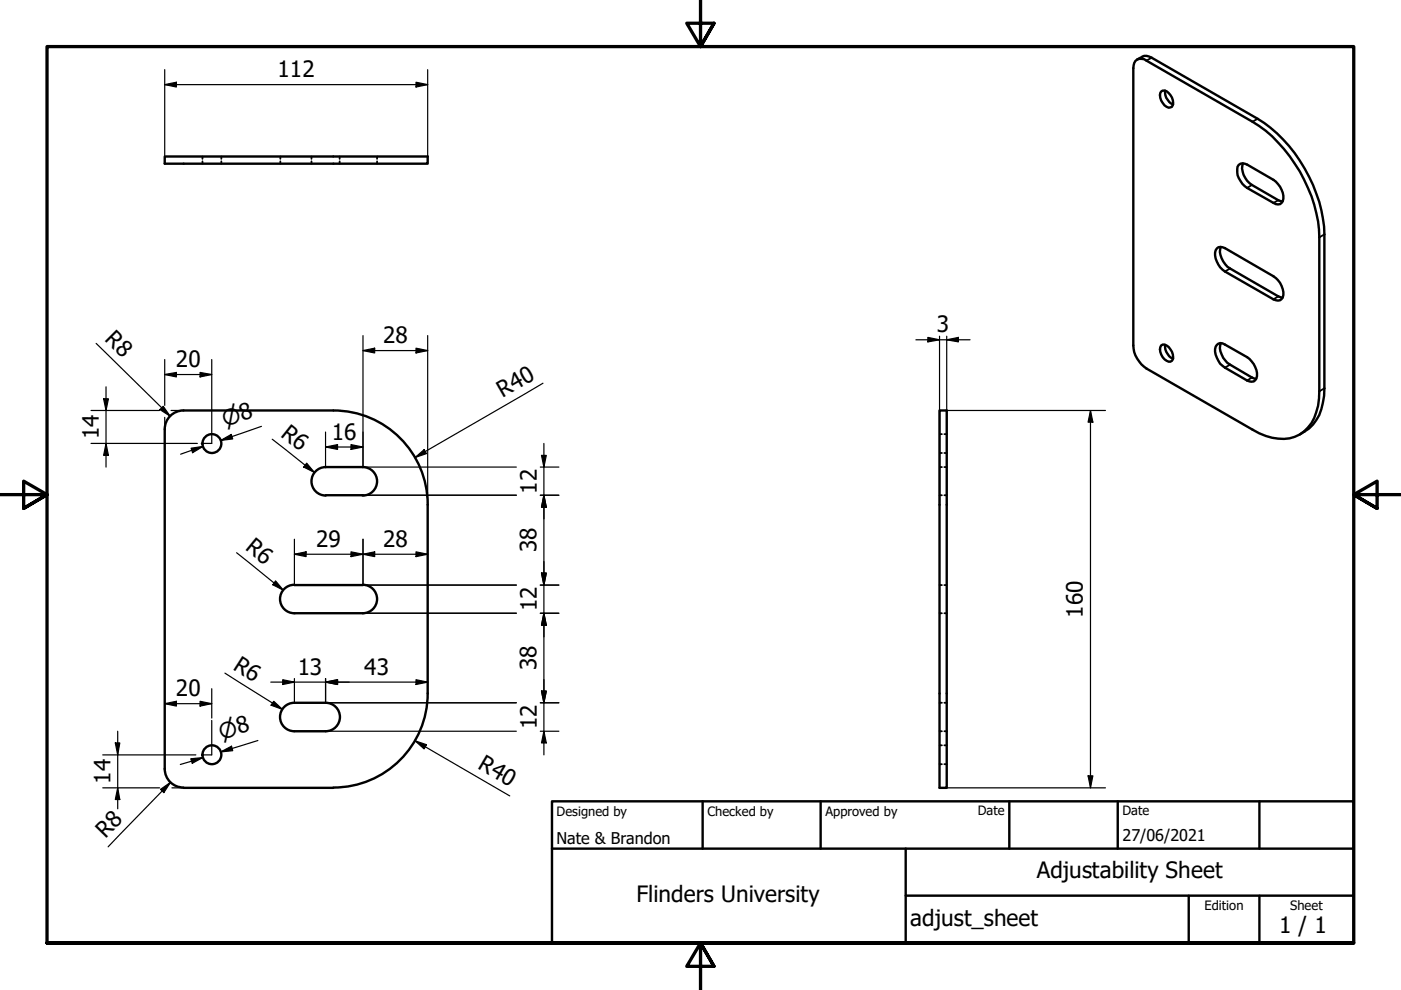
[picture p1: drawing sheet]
<svg xmlns="http://www.w3.org/2000/svg" width="297mm" height="210mm" viewBox="0 0 297 210" stroke-linecap="round" stroke-linejoin="round" font-family="sans-serif">
<!-- layer: Visible (ISO) -->
<g fill="none" stroke="#000" stroke-width=".51">
<path d="M240.7 12.9a1.74 1.74 0 0 1 2.4 0l22.5 12.9a31.2 31.2 0 0 1 12.5 15.8 28.6 28.6 0 0 1 1.6 8.7v32.7a11.7 11.7 0 0 1-2.4 7.6 7.3 7.3 0 0 1-7.6 2.2l-2.7-.9-1.4-.8-22.5-13a6.3 6.3 0 0 1-2.8-4.8v-58.9l.2-1zM241.1 12.6l1.1-.6a1.89 1.89 0 0 1 2 .2l22.4 13a31.5 31.5 0 0 1 14.2 24.5v32.6a11.2 11.2 0 0 1-3.2 8.5l-2 1.3M246.2 19.4a1.14 1.14 0 0 1 1.6 .3 2.44 2.44 0 0 1 .7 2.9 1.32 1.32 0 0 1-2-.8 2.21 2.21 0 0 1-.3-2.4zM247 19.2a2.83 2.83 0 0 0 1.7 2.9M34.9 33.2h55.8v1.5h-55.8zM262.6 35a1.49 1.49 0 0 1 1.8-.1l5.6 3.2a4.5 4.5 0 0 1 2 4.5 1.18 1.18 0 0 1-2 .4l-5.6-3.2a4.4 4.4 0 0 1-2-4.5zM263.5 34.6a4.2 4.2 0 0 0 1.9 4.6l5.6 3.3 .9 .2M258 52.7a1.38 1.38 0 0 1 1.7-.1l10.3 6a4.3 4.3 0 0 1 2 4.4 1.22 1.22 0 0 1-2 .5l-10.3-5.9a4.5 4.5 0 0 1-2-4.5zM258.8 52.4a4.3 4.3 0 0 0 2 4.5l10.2 5.9 .9 .4M246.2 73.3a1.32 1.32 0 0 1 2 .8 1.7 1.7 0 0 1 0 2.6 2.48 2.48 0 0 1-2-3.4zM247 73.1a2.94 2.94 0 0 0 1.7 2.9M258 73.1a1.19 1.19 0 0 1 1.7 0l4.7 2.6a4.5 4.5 0 0 1 2 4.5 1.22 1.22 0 0 1-2 .5l-4.7-2.8a4.4 4.4 0 0 1-2-4.4z"/>
<path d="M258.8 72.7a4.3 4.3 0 0 0 2 4.6l4.6 2.7 .9 .3M69 99h8M69.1 99a3 3 0 0 0-3.1 3 3 3 0 0 0 3.1 3.1M70.7 87h-31.8a4 4 0 0 0-4 4v72M70.7 87a20 20 0 0 1 20 20v40a20 20 0 0 1-20 20M76.9 99a3 3 0 0 1 3 3 3 3 0 0 1-3 3.1M199.2 87h1.5v80h-1.5zM69 105h8M62.4 124a3 3 0 0 0-3 3 3 3 0 0 0 3 3M62.4 130h14.6M62.4 124.1h14.6M76.9 124a3 3 0 0 1 3 3 3 3 0 0 1-3 3"/>
<path d="M62.4 149a3 3 0 0 0-3 3 3 3 0 0 0 3 3M62.4 155h6.6M62.4 149h6.6M69.1 149a3 3 0 0 1 3 3 3 3 0 0 1-3 3M34.9 163a4 4 0 0 0 4 4M38.9 167h31.8"/>
<circle cx="44.9" cy="94" r="2"/>
<circle cx="44.9" cy="160" r="2"/>
</g>
<!-- layer: Hidden (ISO) -->
<g fill="none" stroke="#000" stroke-width=".38">
<path d="M42.9 33.2v.5M42.9 34.2v.5M46.9 33.2v.5M46.9 34.2v.5M59.4 33.2v.5M59.4 34.2v.5M66 33.2v.5M66 34.2v.5M72 33.2v.5M72 34.2v.5M79.9 33.2v.5M79.9 34.2v.5"/>
<path d="M199.2 99h.5M199.2 96h.5M199.2 92h.5M200.2 99h.5M200.2 96h.5M200.2 92h.5M199.2 105h.5M200.2 105h.5M199.2 130h.5M199.2 124.1h.5M200.2 130h.5M200.2 124.1h.5"/>
<path d="M199.2 155h.5M199.2 149h.5M199.2 158h.5M200.2 155h.5M200.2 149h.5M200.2 158h.5M199.2 162h.5M200.2 162h.5"/>
</g>
<!-- layer: Visible Narrow (ISO) -->
<path d="M244.2 12.2l-1.1 .7M265.4 39.2l-1 .6M266.6 25.2l-1 .6M260.8 56.9l-1.1 .7M271 42.5l-1 .5M280.8 49.7l-1.1 .6M260.8 77.3l-1.1 .6M271 62.8l-1 .7M265.4 80l-1 .7M280.8 82.3l-1.1 .7" fill="none" stroke="#000" stroke-width=".38"/>
<!-- layer: Border (ISO) -->
<path d="M148.5 -.1v10l-2.9-5h5.8l-2.9 5 2.9-5M0 104.9h10l-5-2.9v5.8l5-2.9-5 2.9M297 104.9h-10l5-2.9v5.8l-5-2.9 5 2.9M10 199.9v-190h277v190h-277h277M151.4 204.9l-2.9-5 2.9 5h-5.8l2.9-5v10" fill="none" stroke="#000" stroke-width=".7"/>
<!-- layer: Title (ISO) -->
<path d="M117 169.9h170v30h-170zM117 179.9h170M149 169.9v10M174 169.9v10M192 179.9v20M214 169.9v10M237 169.9v10M267 169.9v10M192 189.9h95M252 189.9v10M267 189.9v10" fill="none" stroke="#000" stroke-width=".51"/>
<!-- layer: Dimension (ISO) -->
<g fill="none" stroke="#000" stroke-width=".25">
<path d="M34.9 17.9l2.5-.5v1.1zM34.9 17.9h55.8M34.9 14.8v18.4M88.2 17.4l2.5 .5-2.5 .6zM90.7 14.8v18.4M20.4 72.8l15.7 15.4M34.9 79.4l2.5-.4v.9zM34.9 76.2v9.8M34.9 79.4h10M42.4 79l2.5 .4-2.5 .5zM44.9 76.2v17.8h-2.2M77 74.3l2.4-.5v1z"/>
<path d="M77 71.2v27.8h32.5M77 74.3h13.7M88.2 73.8l2.5 .5-2.5 .5zM90.7 71.2v35.8M194.2 72h11.5M196.7 71.5l2.5 .5-2.5 .5zM199.2 71.3v35.7M200.7 72l2.5-.5v1zM200.7 71.3v35.7M19.3 87h14.5M19.3 94h22.5M22 84.6h1l-.5 2.4z"/>
<path d="M22.5 94l.5 2.6h-1zM22.5 82v17M34.6 86.1l1.5 2.1-2.2-1.4zM34.9 88.5v2.5M36.3 87h2.6M40.5 95l2.6-.3-2.3 1.3zM43.1 94.7l-4.8 1.6M46.8 93.4l2.2-1.3 .3 1zM55.4 90.4l-8.6 3 2.3-.8M57.7 93.1l9 7.1M65 98.2l1.7 2-2.3-1.2zM69 94.8l2.6-.5v1z"/>
<path d="M69 91.6v7.4M69 94.8h8M74.4 94.3l2.6 .5-2.6 .5zM88 97l1.9-1.7 .5 .9zM114.6 99h3.9M114.8 96.6h1l-.5 2.4zM115.1 81.3l-27.1 15.7M115.3 94v66.1M200.7 87h33.7M231.2 87l.5 2.5h-1zM231.2 87v80M50.2 117.2l9.9 7.9"/>
<path d="M62.4 117.5l2.5-.5v1zM62.4 117.5h28.3M62.4 114.3v9.8M74.4 117l2.6 .5-2.6 .5zM77 117.5l2.4-.5v1zM77 105h32.5M77 114.3v9.8h32.5M88.2 117l2.5 .5-2.5 .5zM114.6 105h3.9M115.3 105l.5 2.5h-1zM58.4 123.2l1.7 1.9-2.3-1.1zM77 130h32.5"/>
<path d="M114.6 124.1h3.9M114.6 130h3.9M114.8 121.5h1l-.5 2.6zM115.3 130l.5 2.6h-1zM24.4 157.5h1l-.4 2.6zM25 155v16.5M34.9 149.2l2.5-.5v1zM34.9 149.2h10M42.4 148.7l2.5 .5-2.5 .5zM44.9 146v6.2M44.9 152.8v7.3h-2.2M46.8 159.4l2.3-1.2 .2 1z"/>
<path d="M47.7 142.7l12.2 7.7M54.7 157l-7.9 2.4 2.4-.7M57.4 144.6h33.3M58 148.7l1.9 1.7-2.4-.9zM59.9 144.1l2.5 .5-2.5 .5zM62.4 143.9v5.1M69 144.6l2.6-.5v1zM69 143.9v5.1h40.5M69 155h40.5M88 157.1l2.4 .8-.5 .9zM88 157.1l20.1 11.7M88.2 144.1l2.5 .5-2.5 .5z"/>
<path d="M114.6 149h3.9M114.6 155h3.9M114.8 146.5h1l-.5 2.5zM115.3 155l.5 2.5h-1zM21.8 167h12M21.8 160.1h19.7M25 167l.4 2.5h-1zM34 167.4l2.1-1.5-1.4 2.2zM36.1 165.9l-13.2 13.6M36.4 167h2.5M40.4 160.9l2.6-.3-2.2 1.2zM43 160.6l-4.8 1.5"/>
<path d="M200.7 167h33.7M230.7 164.5h1l-.5 2.5z"/>
</g>
<g fill="#000">
<path d="M34.9 17.9l2.5-.5v1.1z" fill-rule="evenodd"/>
<path d="M88.2 17.4l2.5 .5-2.5 .6z" fill-rule="evenodd"/>
<path d="M34.9 79.4l2.5-.4v.9z" fill-rule="evenodd"/>
<path d="M42.4 79l2.5 .4-2.5 .5z" fill-rule="evenodd"/>
<path d="M77 74.3l2.4-.5v1z" fill-rule="evenodd"/>
<path d="M88.2 73.8l2.5 .5-2.5 .5z" fill-rule="evenodd"/>
<path d="M196.7 71.5l2.5 .5-2.5 .5z" fill-rule="evenodd"/>
<path d="M200.7 72l2.5-.5v1z" fill-rule="evenodd"/>
<path d="M22 84.6h1l-.5 2.4z" fill-rule="evenodd"/>
<path d="M22.5 94l.5 2.6h-1z" fill-rule="evenodd"/>
<path d="M34.6 86.1l1.5 2.1-2.2-1.4z" fill-rule="evenodd"/>
<path d="M40.5 95l2.6-.3-2.3 1.3z" fill-rule="evenodd"/>
<path d="M46.8 93.4l2.2-1.3 .3 1z" fill-rule="evenodd"/>
<path d="M65 98.2l1.7 2-2.3-1.2z" fill-rule="evenodd"/>
<path d="M69 94.8l2.6-.5v1z" fill-rule="evenodd"/>
<path d="M74.4 94.3l2.6 .5-2.6 .5z" fill-rule="evenodd"/>
<path d="M88 97l1.9-1.7 .5 .9z" fill-rule="evenodd"/>
<path d="M114.8 96.6h1l-.5 2.4z" fill-rule="evenodd"/>
<path d="M231.2 87l.5 2.5h-1z" fill-rule="evenodd"/>
<path d="M62.4 117.5l2.5-.5v1z" fill-rule="evenodd"/>
<path d="M74.4 117l2.6 .5-2.6 .5z" fill-rule="evenodd"/>
<path d="M77 117.5l2.4-.5v1z" fill-rule="evenodd"/>
<path d="M88.2 117l2.5 .5-2.5 .5z" fill-rule="evenodd"/>
<path d="M115.3 105l.5 2.5h-1z" fill-rule="evenodd"/>
<path d="M115.3 105l.5 2.5h-1z" fill-rule="evenodd"/>
<path d="M58.4 123.2l1.7 1.9-2.3-1.1z" fill-rule="evenodd"/>
<path d="M114.8 121.5h1l-.5 2.6z" fill-rule="evenodd"/>
<path d="M114.8 121.5h1l-.5 2.6z" fill-rule="evenodd"/>
<path d="M115.3 130l.5 2.6h-1z" fill-rule="evenodd"/>
<path d="M115.3 130l.5 2.6h-1z" fill-rule="evenodd"/>
<path d="M24.4 157.5h1l-.4 2.6z" fill-rule="evenodd"/>
<path d="M34.9 149.2l2.5-.5v1z" fill-rule="evenodd"/>
<path d="M42.4 148.7l2.5 .5-2.5 .5z" fill-rule="evenodd"/>
<path d="M46.8 159.4l2.3-1.2 .2 1z" fill-rule="evenodd"/>
<path d="M58 148.7l1.9 1.7-2.4-.9z" fill-rule="evenodd"/>
<path d="M59.9 144.1l2.5 .5-2.5 .5z" fill-rule="evenodd"/>
<path d="M69 144.6l2.6-.5v1z" fill-rule="evenodd"/>
<path d="M69 144.6l2.6-.5v1z" fill-rule="evenodd"/>
<path d="M88.2 144.1l2.5 .5-2.5 .5z" fill-rule="evenodd"/>
<path d="M88 157.1l2.4 .8-.5 .9z" fill-rule="evenodd"/>
<path d="M114.8 146.5h1l-.5 2.5z" fill-rule="evenodd"/>
<path d="M114.8 146.5h1l-.5 2.5z" fill-rule="evenodd"/>
<path d="M115.3 155l.5 2.5h-1z" fill-rule="evenodd"/>
<path d="M25 167l.4 2.5h-1z" fill-rule="evenodd"/>
<path d="M34 167.4l2.1-1.5-1.4 2.2z" fill-rule="evenodd"/>
<path d="M40.4 160.9l2.6-.3-2.2 1.2z" fill-rule="evenodd"/>
<path d="M230.7 164.5h1l-.5 2.5z" fill-rule="evenodd"/>
</g>
<g font-size="4.8">
<text x="58.9" y="16.4">112</text>
<text x="198.6" y="70.4">3</text>
<text x="22" y="72.2" transform="rotate(45 22 72.2)">R8</text>
<text x="37.3" y="77.8">20</text>
<text x="81.2" y="72.7">28</text>
<text x="106.6" y="84.4" transform="rotate(-30 106.6 84.4)">R40</text>
<text x="21" y="93.1" transform="rotate(-90 21 93.1)">14</text>
<text x="59.3" y="92.4" transform="rotate(38 59.3 92.4)">R6</text>
<text x="70.4" y="93.2">16</text>
<text x="113.8" y="104.7" transform="rotate(-90 113.8 104.7)">12</text>
<text x="51.8" y="116.4" transform="rotate(39 51.8 116.4)">R6</text>
<text x="67.1" y="115.9">29</text>
<text x="81.2" y="115.9">28</text>
<text x="113.7" y="117.1" transform="rotate(-90 113.7 117.1)">38</text>
<text x="113.8" y="129.6" transform="rotate(-90 113.8 129.6)">12</text>
<text x="229.6" y="131" transform="rotate(-90 229.6 131)">160</text>
<text x="49.2" y="141.8" transform="rotate(32 49.2 141.8)">R6</text>
<text x="63.1" y="143">13</text>
<text x="77.2" y="143">43</text>
<text x="113.7" y="142.1" transform="rotate(-90 113.7 142.1)">38</text>
<text x="37.3" y="147.6">20</text>
<text x="113.8" y="154.7" transform="rotate(-90 113.8 154.7)">12</text>
<text x="23.4" y="166.2" transform="rotate(-90 23.4 166.2)">14</text>
<text x="101.1" y="162.8" transform="rotate(30 101.1 162.8)">R40</text>
<text x="22.4" y="177.8" transform="rotate(-46 22.4 177.8)">R8</text>
<text x="134.9" y="191.3">Flinders University</text>
<text x="219.8" y="186.2">Adjustability Sheet</text>
<text x="193" y="196.3">adjust_sheet</text>
<text x="271.2" y="197.8">1 / 1</text>
</g>
<g font-size="4.6">
<text x="47.8" y="90.5" transform="rotate(-19 47.8 90.5)">⌀8</text>
<text x="47" y="156.9" transform="rotate(-17 47 156.9)">⌀8</text>
</g>
<g font-size="3.4">
<text x="118" y="178.9">Nate &amp; Brandon</text>
<text x="238" y="178.3">27/06/2021</text>
</g>
<g font-size="2.7">
<text x="118" y="173">Designed by</text>
<text x="150" y="173">Checked by</text>
<text x="175" y="173">Approved by</text>
<text x="207.3" y="172.9">Date</text>
<text x="238" y="172.9">Date</text>
<text x="255.4" y="193">Edition</text>
<text x="273.6" y="193">Sheet</text>
</g>
</svg>
